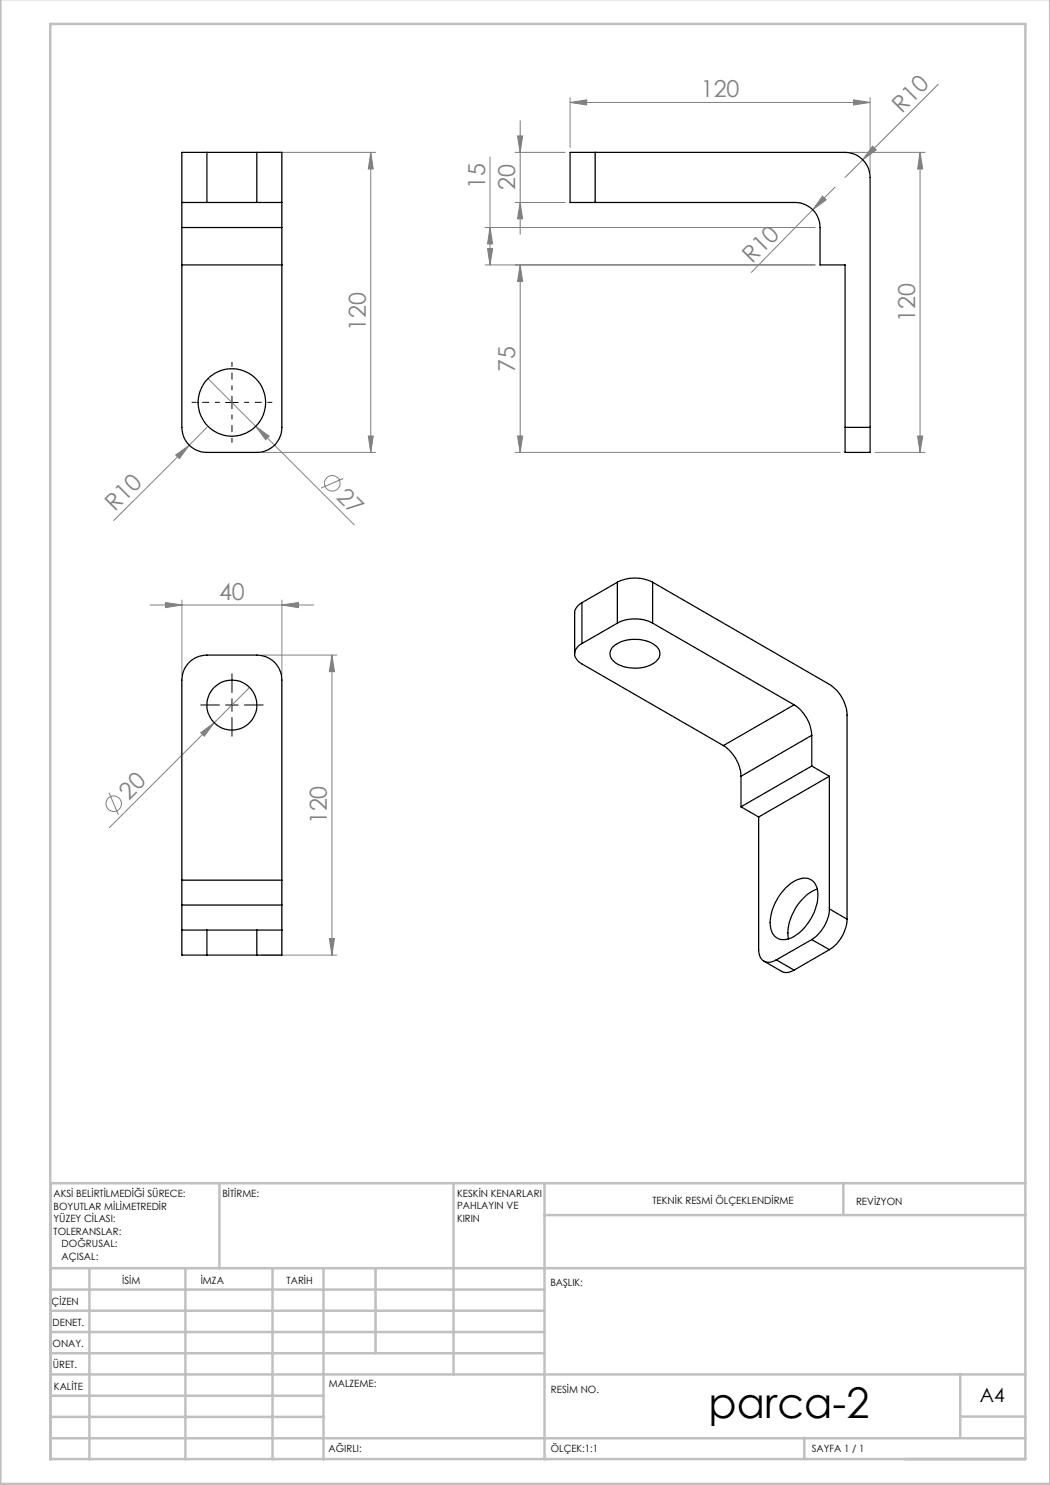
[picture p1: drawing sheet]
<svg xmlns="http://www.w3.org/2000/svg" width="210mm" height="297mm" viewBox="0 0 210 297" stroke-linecap="round" stroke-linejoin="round" font-family="sans-serif">
<g fill="none" stroke="#808080" stroke-width=".2">
<path d="M114 19.5v10M170.7 20l3.3 .5-3.3 .5zM174 19.5v15M187.6 16.9l-15.1 15.1M52.4 30.5h22.7M74.2 30.5l.4 3.3h-.9zM74.2 30.5v60M98 31.4v21.6M103 30.5h10M103.5 27.2h1l-.5 3.3zM104 24.1v22.7M114 20.5l3.3-.5v1z"/>
<path d="M114 20.5h60M164.5 39.2l.7 .8-2.6 1.9zM167 37.4l-16.8 17.1M170 30.5h15M172.5 32l-3.5 3.5M174.5 29.2l.8 .8-2.8 2zM184 30.5l.5 3.3h-1zM184 30.5v60M97 53h66M97 45.5h66M97.5 49.7h1l-.5 3.3zM98 45.5l.5 3.3h-1z"/>
<path d="M103 40.5h10M104 40.5l.5 3.3h-1zM104 53l.5 3.3h-1zM104 53v37.5M41.6 75.7l29.3 29.3M35.1 91l2.8-2-2 2.7zM37.9 89l-15.1 15.1M41.4 85.5l-3.5 3.5M51.2 85.3l2.6 1.9-.7 .7zM52.4 90.5h22.7M68.7 95.7l-4.5 1.9M73.7 87.2h.9l-.4 3.3z"/>
<path d="M103 90.5h65M103.5 87.2h1l-.5 3.3zM175 90.5h10M183.5 87.2h1l-.5 3.3zM30 121h32.7M33.1 120.5l3.3 .5-3.3 .5zM36.4 120v15M49.9 137.5l-28 28M52.4 131h15M56.4 121l3.3-.5v1zM56.4 120v15M66.4 131l.5 3.3h-1z"/>
<path d="M66.4 131v60M21.8 158.5l1.9 4.4M40.1 146.5l2.7-1.9-1.9 2.6zM52.4 191h15M65.9 187.7h1l-.5 3.3z"/>
<circle cx="66.4" cy="96.7" r="1.56"/>
<circle cx="22.8" cy="160.7" r="1.56"/>
</g>
<path d="M46.4 78v-5.5M43.9 80.5h-5.5M46.4 83v5.5M48.9 80.5h5.5" fill="none" stroke="#000" stroke-width=".2" stroke-dasharray="15.2 1.3 1.3 1.3" stroke-dashoffset="14.4"/>
<path d="M46.4 138.5v-3.8M43.9 141h-3.8M46.4 143.5v3.7M48.9 141h3.7" fill="none" stroke="#000" stroke-width=".2" stroke-dasharray="15.2 1.3 1.3 1.3"/>
<path d="M46.4 79.2v2.5M45.1 80.5h2.5M46.4 139.8v2.5M45.1 141h2.5" fill="none" stroke="#000" stroke-width=".2"/>
<g fill="none" stroke="#c0c0c0" stroke-width=".5">
<path d="M.1 -.1v296.9h209.9v-296.9M10.1 4.8h195v287h-195zM43.9 236.6v17M90.7 236.6v38.3M108.9 236.6v55.3M168.7 236.6v6.3M205.1 236.6h-195v55.3M10.1 253.6h195M10.1 257.9h98.8M17.9 253.6v38.3M37.1 253.6v38.3M54.5 253.6v38.3"/>
<path d="M64.7 253.6v38.3M75.1 253.6v17M108.9 243h96.2M10.1 270.6h98.8M10.1 266.4h98.8M10.1 262.1h98.8M10.1 279.1h54.6M10.1 274.9h195M192.1 274.8v12.7M10.1 287.7h195M10.1 283.4h54.6M160.9 287.5v4.3"/>
<path d="M192.1 283.3h13"/>
</g>
<g fill="#808080">
<path d="M174.5 29.2l.8 .8-2.8 2z"/>
<path d="M164.5 39.2l.7 .8-2.6 1.9z"/>
<path d="M35.1 91l2.8-2-2 2.7z"/>
<path d="M40.1 146.5l2.7-1.9-1.9 2.6z"/>
<path d="M51.2 85.3l2.6 1.9-.7 .7z"/>
<path d="M114 20.5l3.3-.5v1zM170.7 20l3.3 .5-3.3 .5z"/>
<path d="M104 40.5l.5 3.3h-1zM103.5 27.2h1l-.5 3.3zM97.5 49.7h1l-.5 3.3zM98 45.5l.5 3.3h-1zM183.5 87.2h1l-.5 3.3zM184 30.5l.5 3.3h-1z"/>
<path d="M103.5 87.2h1l-.5 3.3zM104 53l.5 3.3h-1z"/>
<path d="M74.2 30.5l.4 3.3h-.9zM73.7 87.2h.9l-.4 3.3zM66.4 131l.5 3.3h-1zM65.9 187.7h1l-.5 3.3z"/>
<path d="M33.1 120.5l3.3 .5-3.3 .5zM56.4 121l3.3-.5v1z"/>
</g>
<g fill="none" stroke="#000" stroke-width=".25">
<path d="M41.4 30.5h-5v10M41.4 30.5v10M41.4 30.5h10M51.4 30.5h5v10M51.4 30.5v10M119 30.5h50a5.1 5.1 0 0 1 5 5v50M119 30.5h-5v10h5M119 30.5v10M36.4 40.5h5M36.4 40.5v5M36.4 45.5v40a5 5 0 0 0 5 5h10a4.9 4.9 0 0 0 5-5v-40M36.4 45.5h20"/>
<path d="M36.4 53h20M41.4 40.5h10M51.4 40.5h5M56.4 40.5v5M119 40.5h40a4.9 4.9 0 0 1 5 5v7.5h5v32.5M169 85.5v5h5v-5M169 85.5h5M123.5 116.4a7.8 7.8 0 0 1 7 0M123.5 116.4v8.2M123.5 116.4l-7.1 4.1M130.5 116.4l35.4 20.5a7.8 7.8 0 0 1 3.5 6.1v40.8M130.5 116.4v8.2"/>
<path d="M116.4 128.7a2.07 2.07 0 0 0-1 3.3l1 .8 28.3 16.3M116.4 120.5l-1 .8-.5 1v8.4M116.4 120.5v8.2M122.5 129.5a7.2 7.2 0 0 1 8.9-.1 2.02 2.02 0 0 1-.7 3.3 7.4 7.4 0 0 1-8-.5 1.93 1.93 0 0 1-.2-2.7zM123.5 124.6a7.8 7.8 0 0 1 7 0M123.5 124.6l-7.1 4.1M130.5 124.6l28.3 16.4M144.7 149.1a7.8 7.8 0 0 1 3.5 6.2M148.2 155.3v6.1M158.8 141a7.6 7.6 0 0 1 3.5 6.1M158.8 141l-14.1 8.1M162.3 153.2l3.6 2.1"/>
<path d="M162.3 147.1v6.1M162.3 153.2l-14.1 8.2M162.3 147.1l-14.1 8.2M165.9 155.3v26.5M165.9 155.3l-14.2 8.1M36.4 176v5M36.4 176v-40a5 5 0 0 1 5-5h10a4.9 4.9 0 0 1 5 5v40M36.4 176h20M56.4 176v5M148.2 161.4l3.5 2M151.7 163.4v26.5a2.13 2.13 0 0 0 2.4 2.5l1.2-.4M157.2 177.5a5 5 0 0 1 4.4-1.8 3.1 3.1 0 0 1 2 3.3 10.1 10.1 0 0 1-5.9 8.8 2.7 2.7 0 0 1-3.6-2.7 10.4 10.4 0 0 1 3.1-7.6z"/>
<path d="M163.4 177.8a9.9 9.9 0 0 0-5.7 10M36.4 181v10h5M36.4 186h5M36.4 181h20M41.4 186v5M41.4 186h10M41.4 191h10M51.4 186h5M51.4 186v5M56.4 181v10h-5M152.8 192.2l3.8 2.2 1.1 .1 1.1-.5M155.3 192l3.5 2"/>
<path d="M162.3 187.9l-7 4.1M162.3 187.9l3.6 2M165.9 181.8a7.8 7.8 0 0 1-3.6 6.1M165.9 181.8l3.5 2M165.9 189.9l-7.1 4.1M169.4 183.8a7.6 7.6 0 0 1-3.5 6.1"/>
<circle cx="46.4" cy="80.5" r="6.7"/>
<circle cx="46.4" cy="141" r="5"/>
</g>
<text font-size="8.5" x="141.7" y="283.5">parca-2</text>
<g font-size="4.7" fill="#808080">
<text x="140.2" y="19.5">120</text>
<text x="180.4" y="22.7" transform="rotate(-45 180.4 22.7)">R10</text>
<text x="97" y="37.8" transform="rotate(-90 97 37.8)">15</text>
<text x="103" y="38.1" transform="rotate(-90 103 38.1)">20</text>
<text x="150.4" y="52.9" transform="rotate(-45 150.4 52.9)">R10</text>
<text x="183" y="64.3" transform="rotate(-90 183 64.3)">120</text>
<text x="73.2" y="66.2" transform="rotate(-90 73.2 66.2)">120</text>
<text x="103" y="74.3" transform="rotate(-90 103 74.3)">75</text>
<text x="67.1" y="99.7" transform="rotate(45 67.1 99.7)">27</text>
<text x="23" y="102.5" transform="rotate(-45 23 102.5)">R10</text>
<text x="43.8" y="120">40</text>
<text x="25.8" y="160.1" transform="rotate(-45 25.8 160.1)">20</text>
<text x="65.4" y="164.9" transform="rotate(-90 65.4 164.9)">120</text>
</g>
<text font-size="3.9" x="196" y="280.4">A4</text>
<g font-size="2">
<text x="10.7" y="239.5">AKSİ BELİRTİLMEDİĞİ SÜRECE:</text>
<text x="44.5" y="239.5">BİTİRME:</text>
<text x="91.4" y="239.4">KESKİN KENARLARI</text>
<text x="10.7" y="242">BOYUTLAR MİLİMETREDİR</text>
<text x="10.7" y="244.5">YÜZEY CİLASI:</text>
<text x="91.4" y="241.9">PAHLAYIN VE</text>
<text x="91.4" y="244.4">KIRIN</text>
<text x="130.5" y="240.8">TEKNİK RESMİ ÖLÇEKLENDİRME</text>
<text x="171.2" y="241">REVİZYON</text>
<text x="10.7" y="247">TOLERANSLAR:</text>
<text x="12.3" y="249.5">DOĞRUSAL:</text>
<text x="12.3" y="252">AÇISAL:</text>
<text x="24.4" y="256.9">İSİM</text>
<text x="40.1" y="256.8">İMZA</text>
<text x="57.3" y="256.8">TARİH</text>
<text x="110.1" y="257.1">BAŞLIK:</text>
<text x="10.3" y="260.9">ÇİZEN</text>
<text x="10.5" y="269.3">ONAY.</text>
<text x="10.5" y="265.2">DENET.</text>
<text x="10.6" y="273.6">ÜRET.</text>
<text x="10.8" y="278">KALİTE</text>
<text x="65.8" y="277.4">MALZEME:</text>
<text x="110.2" y="278.5">RESİM NO.</text>
<text x="65.7" y="290.4">AĞIRLI:</text>
<text x="110.2" y="290.5">ÖLÇEK:1:1</text>
<text x="162.4" y="290.4">SAYFA 1 / 1</text>
</g>
</svg>
